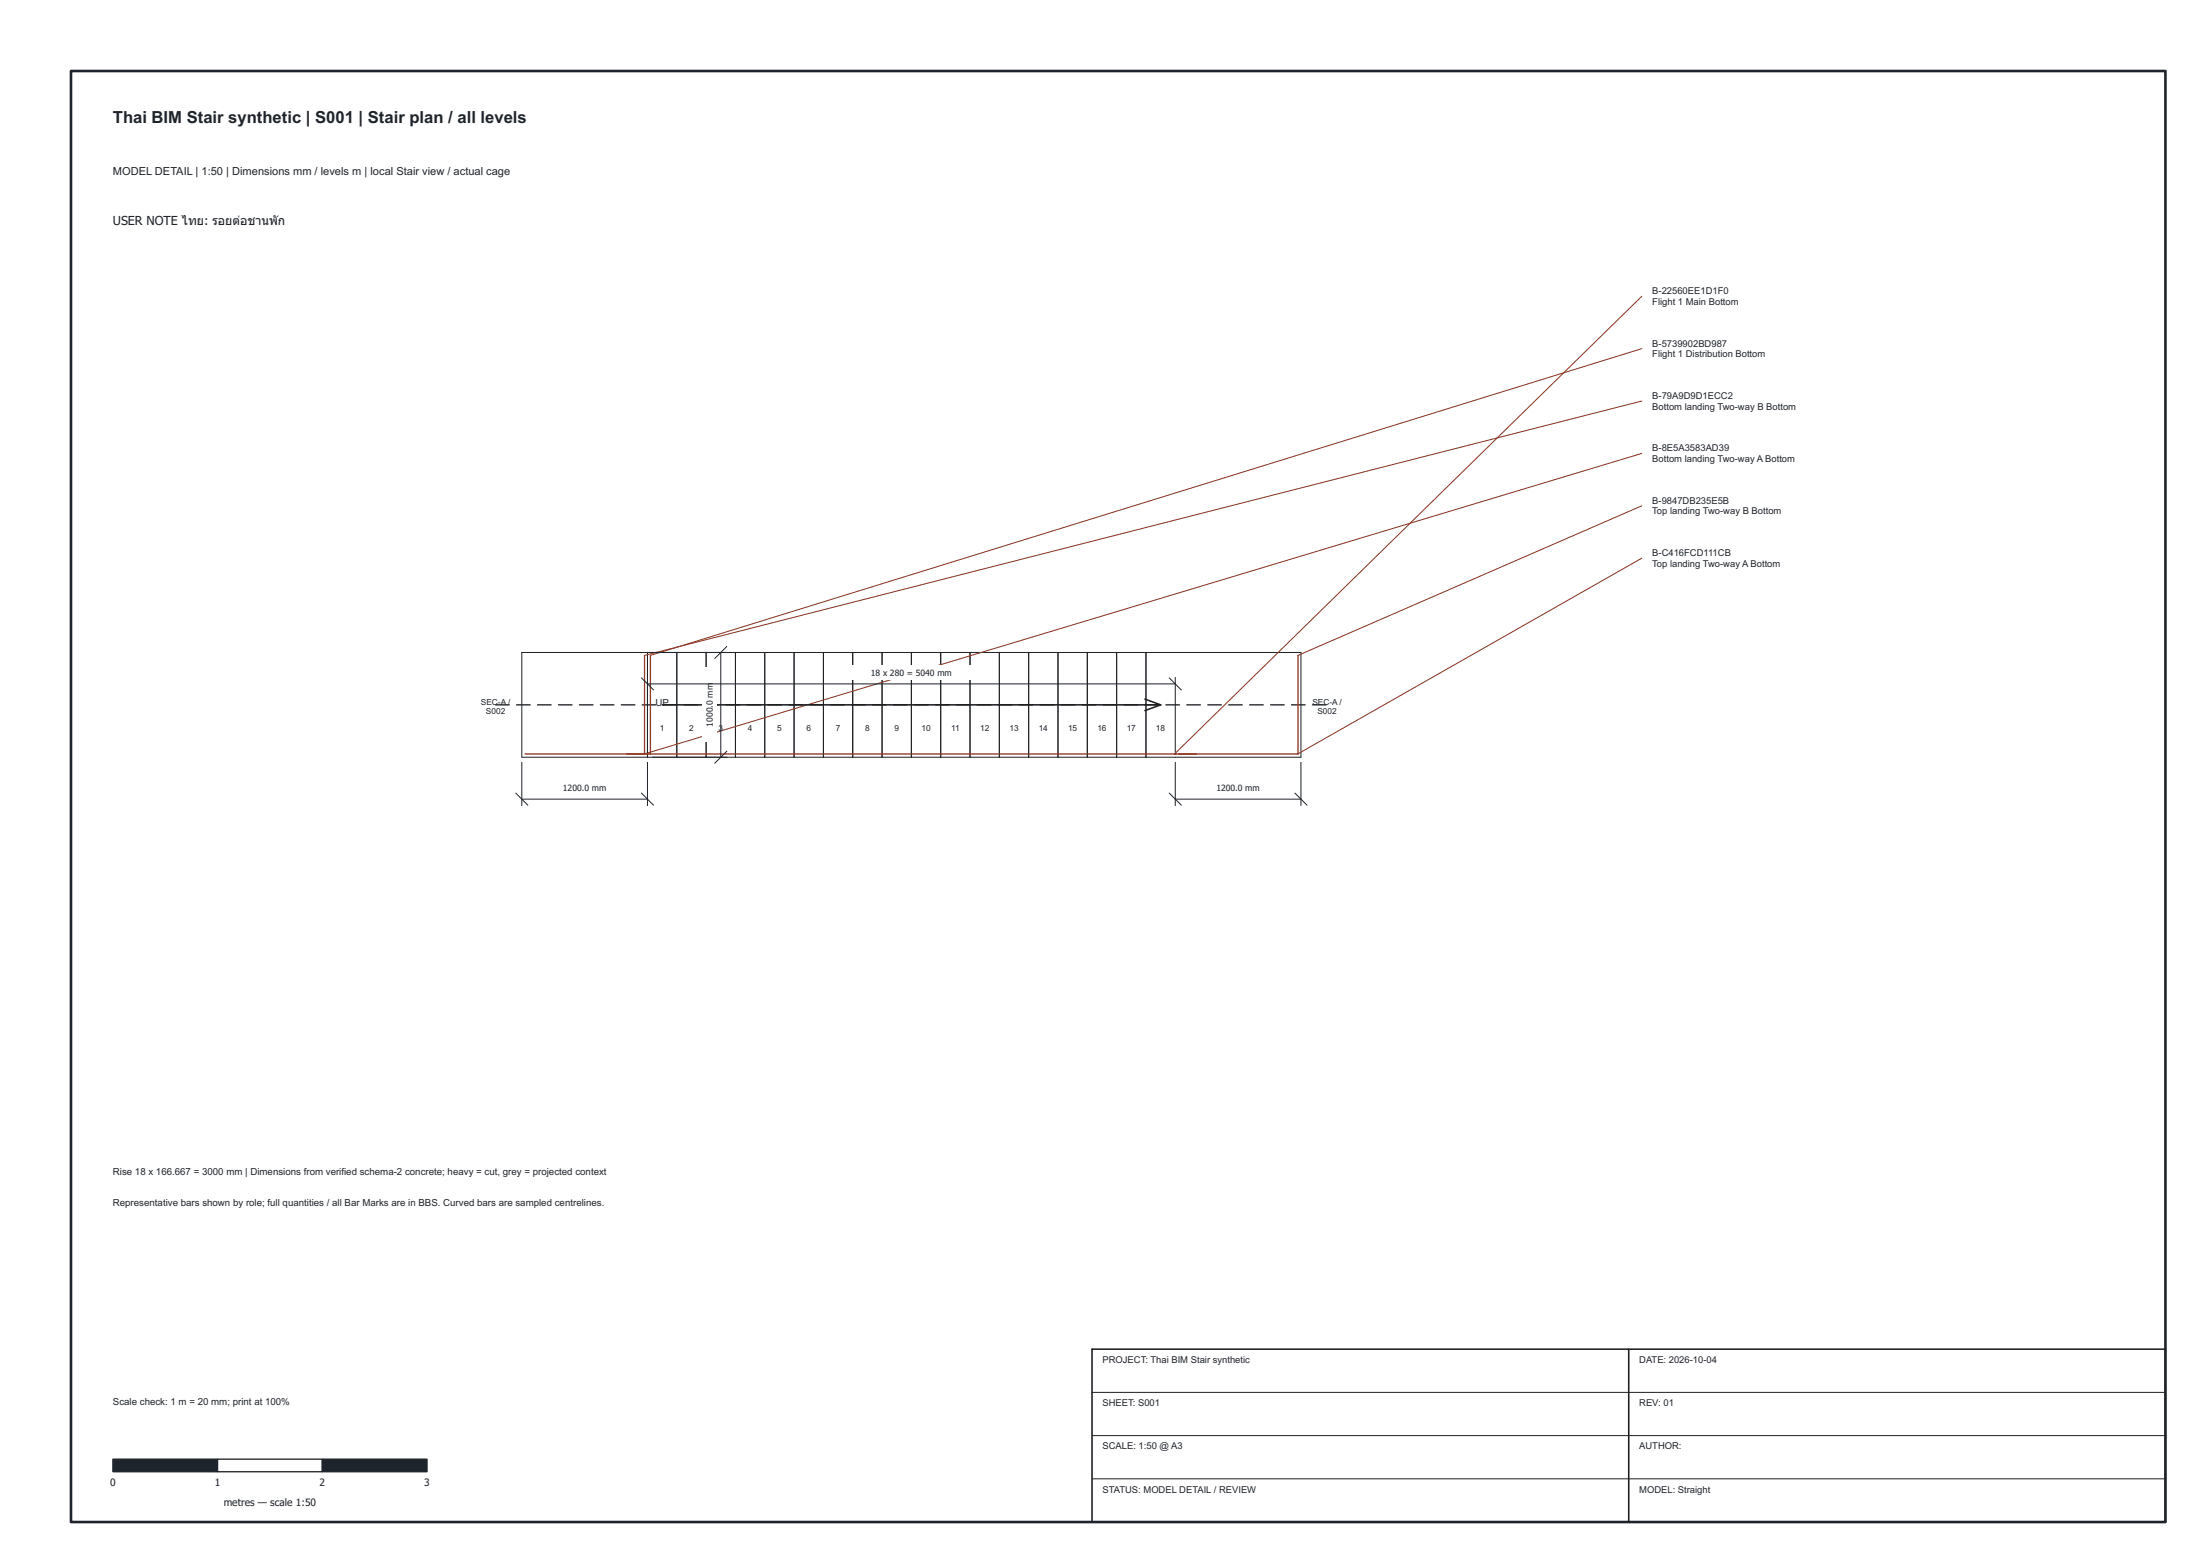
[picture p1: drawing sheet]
<svg xmlns="http://www.w3.org/2000/svg" width="420mm" height="297mm" viewBox="0 0 420 297" stroke-linecap="round" stroke-linejoin="round" font-family="sans-serif">
<g fill="none" stroke="#202020" stroke-width=".19">
<path d="M99.7 124.6h148.8v20h-148.8zM123.7 124.6v20M129.3 124.6v20M134.9 124.6v20M140.5 124.6v20M146.1 124.6v20M151.7 124.6v20M157.3 124.6v20M162.9 124.6v20M168.5 124.6v20M174.1 124.6v20M179.7 124.6v20"/>
<path d="M185.3 124.6v20M190.9 124.6v20M196.5 124.6v20M202.1 124.6v20M207.7 124.6v20M213.3 124.6v20M218.9 124.6v20M208.6 265.8h205M208.6 274.1h205M208.6 282.3h205"/>
</g>
<path d="M313.6 56.6l-89.3 87.3M313.6 66.6l-189.4 58.5M313.6 76.6l-190.5 48.5M313.6 86.6l-190.6 57.3M313.6 96.6l-65.7 28.5M313.6 106.6l-65.8 37.3" fill="none" stroke="#8c301b" stroke-width=".19"/>
<g fill="none" stroke="#202020" stroke-width=".25">
<path d="M94.7 134.6h2.6M98.7 134.6h2.6M102.7 134.6h2.6M106.7 134.6h2.6M110.7 134.6h2.6M114.7 134.6h2.6M118.7 134.6h2.6M122.7 134.6h2.6M126.7 134.6h2.6M130.7 134.6h2.6M134.7 134.6h2.6M138.7 134.6h2.6"/>
<path d="M142.7 134.6h2.6M146.7 134.6h2.6M150.7 134.6h2.6M154.7 134.6h2.6M158.7 134.6h2.6M162.7 134.6h2.6M166.7 134.6h2.6M170.7 134.6h2.6M174.7 134.6h2.6M178.7 134.6h2.6M182.7 134.6h2.6M186.7 134.6h2.6"/>
<path d="M190.7 134.6h2.6M194.7 134.6h2.6M198.7 134.6h2.6M202.7 134.6h2.6M206.7 134.6h2.6M210.7 134.6h2.6M214.7 134.6h2.6M218.7 134.6h2.6M222.7 134.6h2.6M226.7 134.6h2.6M230.7 134.6h2.6M234.7 134.6h2.6"/>
<path d="M238.7 134.6h2.6M242.7 134.6h2.6M246.7 134.6h2.6M250.7 134.6h2.6"/>
</g>
<path d="M123.1 125.1v18.9M124.2 125.1v18.9M247.9 125.1v18.9M100.3 143.9h147.5" fill="none" stroke="#8c301b" stroke-width=".25"/>
<path d="M126.5 134.6h95.2M218.7 133.5l3 1.1M221.7 134.6l-3 1.1M208.6 257.6h205v33h-205zM311.1 257.6v33" fill="none" stroke="#202020" stroke-width=".3"/>
<path d="M21.6 278.6h20v2.4h-20z" fill="#1e242c" stroke="#1e242c" stroke-width=".25"/>
<path d="M41.6 278.6h20v2.4h-20z" fill="#fff" stroke="#1e242c" stroke-width=".25"/>
<path d="M61.6 278.6h20v2.4h-20z" fill="#1e242c" stroke="#1e242c" stroke-width=".25"/>
<path d="M124.7 124.6h14.2M137.7 124.6v20M138.8 123.4l-2.3 2.3M124.7 144.6h14.2M138.8 143.4l-2.3 2.3" fill="none" stroke="#1e242c" stroke-width=".19"/>
<path d="M134.1 127.4h2.8v14.3h-2.8z" fill="#fff"/>
<path d="M122.5 129.4l2.3 2.3M123.7 129.4v14.2M123.7 130.6h100.8M223.3 129.4l2.3 2.3M224.5 129.4v14.2" fill="none" stroke="#1e242c" stroke-width=".19"/>
<path d="M160.8 127h26.5v2.8h-26.5z" fill="#fff"/>
<path d="M98.5 151.4l2.3 2.3M99.7 145.6v8.2M99.7 152.6h24M122.5 151.4l2.3 2.3M123.7 145.6v8.2" fill="none" stroke="#1e242c" stroke-width=".19"/>
<path d="M104.5 149h14.3v2.8h-14.3z" fill="#fff"/>
<path d="M223.3 151.4l2.3 2.3M224.5 145.6v8.2M224.5 152.6h24M247.3 151.4l2.3 2.3M248.5 145.6v8.2" fill="none" stroke="#1e242c" stroke-width=".19"/>
<path d="M229.3 149h14.3v2.8h-14.3z" fill="#fff"/>
<path d="M13.6 13.6h400v277h-400z" fill="none" stroke="#1e242c" stroke-width=".5"/>
<text font-size="3.2" fill="#1e242c" x="21.6" y="23.4">Thai BIM Stair synthetic | S001 | Stair plan / all levels</text>
<g font-size="2.4" fill="#1e242c">
<text x="21.6" y="42.9">USER NOTE ไทย: รอยตอชานพัก</text>
<text x="45.9" y="42.9">่</text>
</g>
<text font-size="2.1" fill="#1e242c" x="21.6" y="33.5">MODEL DETAIL | 1:50 | Dimensions mm / levels m | local Stair view / actual cage</text>
<g font-size="1.9" fill="#1e242c">
<text x="125.2" y="134.7">UP</text>
<text x="21.6" y="224.2">Rise 18 x 166.667 = 3000 mm | Dimensions from verified schema-2 concrete; heavy = cut, grey = projected context</text>
<text x="21.6" y="230.2">Representative bars shown by role; full quantities / all Bar Marks are in BBS. Curved bars are sampled centrelines.</text>
<text x="21.6" y="268.2">Scale check: 1 m = 20 mm; print at 100%</text>
<text x="21" y="283.7">0</text>
<text x="41" y="283.7">1</text>
<text x="42.7" y="287.5">metres — scale 1:50</text>
<text x="61" y="283.7">2</text>
<text x="81" y="283.7">3</text>
</g>
<g font-size="1.8" fill="#1e242c">
<text x="315.6" y="56.2">B-22560EE1D1F0</text>
<text x="315.6" y="58.2">Flight 1 Main Bottom</text>
<text x="315.6" y="66.2">B-5739902BD987</text>
<text x="315.6" y="68.2">Flight 1 Distribution Bottom</text>
<text x="315.6" y="76.2">B-79A9D9D1ECC2</text>
<text x="315.6" y="78.2">Bottom landing Two-way B Bottom</text>
<text x="315.6" y="86.2">B-8E5A3583AD39</text>
<text x="315.6" y="88.2">Bottom landing Two-way A Bottom</text>
<text x="315.6" y="96.2">B-9847DB235E5B</text>
<text x="315.6" y="98.2">Top landing Two-way B Bottom</text>
<text x="315.6" y="106.2">B-C416FCD111CB</text>
<text x="315.6" y="108.2">Top landing Two-way A Bottom</text>
<text x="210.6" y="260.2">PROJECT: Thai BIM Stair synthetic</text>
<text x="313.1" y="260.2">DATE: 2026-10-04</text>
<text x="210.6" y="268.4">SHEET: S001</text>
<text x="313.1" y="268.4">REV: 01</text>
<text x="210.6" y="276.7">SCALE: 1:50 @ A3</text>
<text x="313.1" y="276.7">AUTHOR:</text>
<text x="210.6" y="284.9">STATUS: MODEL DETAIL / REVIEW</text>
<text x="313.1" y="284.9">MODEL: Straight</text>
</g>
<g font-size="1.6" fill="#1e242c">
<text x="166.3" y="129.1">18</text>
<text x="168.6" y="129.1">x 280 =</text>
<text x="174.9" y="129.1">5040 mm</text>
<text x="91.8" y="134.5">SEC-A /</text>
<text x="92.8" y="136.3">S002</text>
<text x="250.6" y="134.5">SEC-A /</text>
<text x="251.6" y="136.3">S002</text>
<text x="126" y="139.5">1</text>
<text x="131.6" y="139.5">2</text>
<text x="136.2" y="138.7" transform="rotate(-90 136.2 138.7)">1000.0 mm</text>
<text x="137.2" y="139.5">3</text>
<text x="142.8" y="139.5">4</text>
<text x="148.4" y="139.5">5</text>
<text x="154" y="139.5">6</text>
<text x="159.6" y="139.5">7</text>
<text x="165.2" y="139.5">8</text>
<text x="170.8" y="139.5">9</text>
<text x="176" y="139.5">10</text>
<text x="181.6" y="139.5">11</text>
<text x="187.2" y="139.5">12</text>
<text x="192.8" y="139.5">13</text>
<text x="198.4" y="139.5">14</text>
<text x="204" y="139.5">15</text>
<text x="209.6" y="139.5">16</text>
<text x="215.2" y="139.5">17</text>
<text x="220.8" y="139.5">18</text>
<text x="107.5" y="151.1">1200.0 mm</text>
<text x="232.3" y="151.1">1200.0 mm</text>
</g>
</svg>
